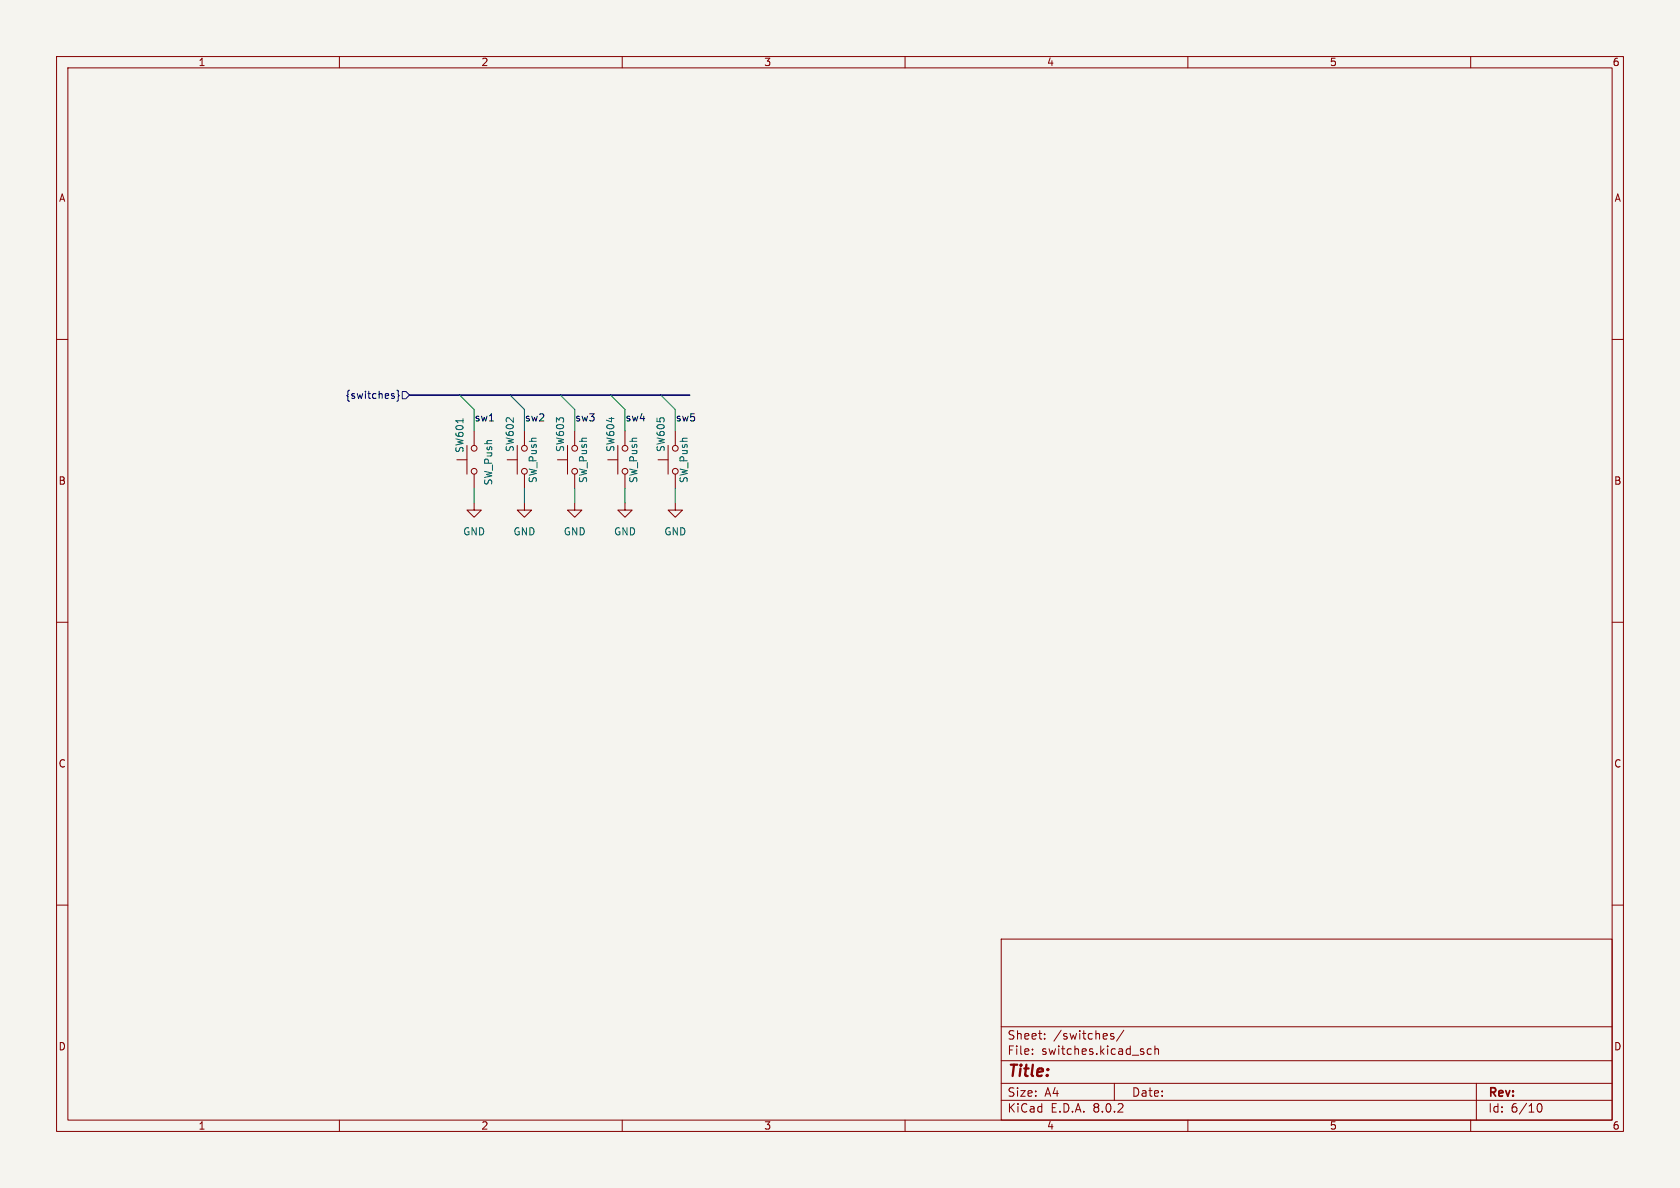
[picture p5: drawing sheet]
<svg xmlns="http://www.w3.org/2000/svg" width="297mm" height="210mm" viewBox="0 0 297 210" stroke-linecap="round" stroke-linejoin="round" font-family="sans-serif">
<path d="M0 0h297v210h-297z" fill="#f5f4ef" stroke="#f5f4ef" stroke-width=".18"/>
<g fill="none" stroke="#840000" stroke-width=".18">
<path d="M10 10h277v190h-277zM12 12h273v186h-273zM60 10v2M110 10v2M160 10v2M210 10v2M260 10v2M10 60h2M285 60h2M82.5 78.7v5.1M83.8 76.2v2.5M91.4 78.7v5.1"/>
<path d="M92.7 76.2v2.5M100.3 78.7v5.1M101.6 76.2v2.5M109.2 78.7v5.1M110.5 76.2v2.5M118.1 78.7v5.1M119.4 76.2v2.5M80.8 81.3h1.7M83.8 88.9v1.3h1.3l-1.3 1.2-1.3-1.2h1.3M83.8 83.8v2.6M89.7 81.3h1.7M92.7 88.9v1.3h1.3l-1.3 1.2-1.3-1.2h1.3"/>
<path d="M92.7 83.8v2.6M98.6 81.3h1.7M101.6 88.9v1.3h1.3l-1.3 1.2-1.3-1.2h1.3M101.6 83.8v2.6M107.4 81.3h1.8M110.5 88.9v1.3h1.3l-1.3 1.2-1.3-1.2h1.3M110.5 83.8v2.6M116.3 81.3h1.8M119.4 88.9v1.3h1.2l-1.2 1.2-1.3-1.2h1.3M119.4 83.8v2.6M10 110h2M285 110h2"/>
<path d="M10 160h2M285 160h2M177 166h108v32h-108zM60 198v2M110 198v2M160 198v2M177 194.5h108M177 191.5h108M177 187.5h108M177 181.5h108M182.5 186.3v.1M182.5 185.5v.1"/>
<path d="M184.7 183.6v.1M184.7 182.8v.1M196.9 182.8l-.4-.1-.2 .2 .1 .2 .5 .2v.3h-.6M197 191.5v3M198.7 182.1l-1.3 2M203.5 185.5l-.4-.1-.3 .3v.4l.2 .2h.5M204.2 185.5l.2-.1 .3 .1 .1 .9M204.2 184.9v1.5M210 198v2M260 198v2M261 191.5v6.5M271.7 195.7l.2-.5 .2-.1a.8 .8 0 0 1 .5 .7 .8 .8 0 0 1-.5 .8l-.2-.1-.2-.5"/>
<circle cx="83.8" cy="79.2" r=".51"/>
<circle cx="92.7" cy="79.2" r=".51"/>
<circle cx="101.6" cy="79.2" r=".51"/>
<circle cx="110.5" cy="79.2" r=".51"/>
<circle cx="119.4" cy="79.2" r=".51"/>
<circle cx="83.8" cy="83.3" r=".51"/>
<circle cx="92.7" cy="83.3" r=".51"/>
<circle cx="101.6" cy="83.3" r=".51"/>
<circle cx="110.5" cy="83.3" r=".51"/>
<circle cx="119.4" cy="83.3" r=".51"/>
</g>
<path d="M81.9 74v.7" fill="none" stroke="#006464" stroke-width=".18"/>
<path d="M69.4 70l.3 .1v.1l-.1 .2h-.3M69.4 69.6h.3M70.2 69l.2 .2v.6l.2 .1-.2 .2v.6l-.2 .2M71.1 69.2h.7l.6 .7-.6 .6h-.7z" fill="none" stroke="#000084" stroke-width=".18"/>
<path d="M86.5 74.4h.7" fill="none" stroke="#0f0f0f" stroke-width=".18"/>
<path d="M72.4 69.9h49.5" fill="none" stroke="#000084" stroke-width=".3"/>
<path d="M81.3 69.9l2.5 2.5v3.8M90.2 69.9l2.5 2.5v3.8M99.1 69.9l2.5 2.5v3.8M107.9 69.9l2.6 2.5v3.8M116.8 69.9l2.6 2.5v3.8M83.8 86.4v2.5M92.7 86.4v2.5M101.6 86.4v2.5M110.5 86.4v2.5M119.4 86.4v2.5" fill="none" stroke="#009600" stroke-width=".18"/>
<text font-size="2.8" fill="#840000" x="178" y="190.9">Title:</text>
<g font-size="2.1" fill="#840000">
<text x="178" y="184">Sheet:</text>
<text x="186.2" y="184">/switches/</text>
<text x="178" y="186.7">File:</text>
<text x="184.1" y="186.7">switches.kicad_sch</text>
<text x="178" y="196.9">KiCad</text>
<text x="178" y="194.1">Size:</text>
<text x="184.7" y="194.1">A4</text>
<text x="185.7" y="196.9">E.D.A.</text>
<text x="193.3" y="196.9">8.0.2</text>
<text x="200" y="194.1">Date:</text>
<text x="263" y="194.3">Rev:</text>
<text x="263" y="196.9">Id:</text>
<text x="267.1" y="196.9">6/10</text>
</g>
<g font-size="1.8" fill="#840000">
<text x="35" y="11.9">1</text>
<text x="85" y="11.9">2</text>
<text x="135" y="11.9">3</text>
<text x="185" y="11.9">4</text>
<text x="235" y="11.9">5</text>
<text x="285" y="11.9">6</text>
<text x="10.3" y="35.9">A</text>
<text x="285.3" y="35.9">A</text>
<text x="10.3" y="85.9">B</text>
<text x="285.3" y="85.9">B</text>
<text x="10.3" y="135.9">C</text>
<text x="285.3" y="135.9">C</text>
<text x="10.3" y="185.9">D</text>
<text x="285.3" y="185.9">D</text>
<text x="35" y="199.9">1</text>
<text x="85" y="199.9">2</text>
<text x="135" y="199.9">3</text>
<text x="185" y="199.9">4</text>
<text x="235" y="199.9">5</text>
<text x="285" y="199.9">6</text>
</g>
<text font-size="1.8" fill="#000084" x="61" y="70.7">{switches}</text>
<g font-size="1.8" fill="#0f0f0f">
<text x="83.8" y="74.6">sw1</text>
<text x="92.7" y="74.6">sw2</text>
<text x="101.6" y="74.6">sw3</text>
<text x="110.5" y="74.6">sw4</text>
<text x="119.4" y="74.6">sw5</text>
</g>
<g font-size="1.8" fill="#006464">
<text x="82.1" y="80.2" transform="rotate(-90 82.1 80.2)">SW601</text>
<text x="91" y="80" transform="rotate(-90 91 80)">SW602</text>
<text x="99.9" y="80" transform="rotate(-90 99.9 80)">SW603</text>
<text x="108.8" y="80" transform="rotate(-90 108.8 80)">SW604</text>
<text x="117.7" y="80" transform="rotate(-90 117.7 80)">SW605</text>
<text x="87.2" y="85.9" transform="rotate(-90 87.2 85.9)">SW_Push</text>
<text x="95.1" y="85.5" transform="rotate(-90 95.1 85.5)">SW_Push</text>
<text x="104" y="85.5" transform="rotate(-90 104 85.5)">SW_Push</text>
<text x="112.9" y="85.5" transform="rotate(-90 112.9 85.5)">SW_Push</text>
<text x="121.8" y="85.5" transform="rotate(-90 121.8 85.5)">SW_Push</text>
<text x="81.8" y="94.8">GND</text>
<text x="90.7" y="94.8">GND</text>
<text x="99.6" y="94.8">GND</text>
<text x="108.5" y="94.8">GND</text>
<text x="117.3" y="94.8">GND</text>
</g>
</svg>
